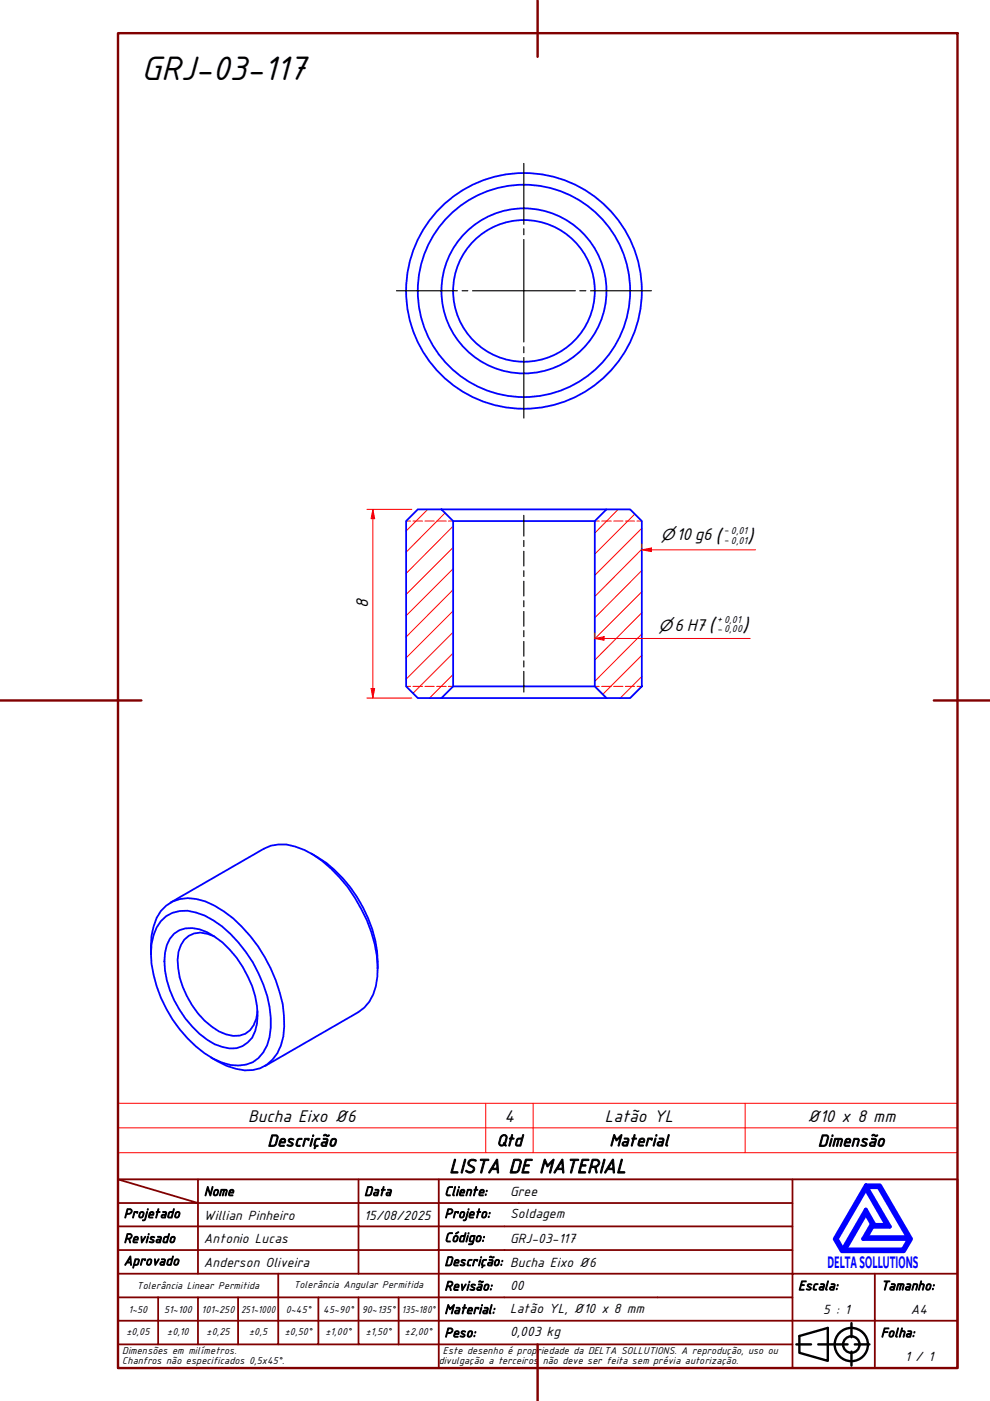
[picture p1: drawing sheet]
<svg xmlns="http://www.w3.org/2000/svg" width="210mm" height="297mm" viewBox="0 0 210 297" stroke-linecap="round" stroke-linejoin="round" font-family="sans-serif">
<!-- layer: Hatch (ABNT) -->
<g fill="none" stroke="#f00" stroke-width=".21">
<path d="M90.7 108l-4.6 4.6M94.4 108.8l-8.3 8.3M96.1 116.1l-10 9.9M96.1 111.6l-10 10M131.1 108l-5 5M134.6 109l-8.5 8.5M136.1 116.4l-10 10.1M136.1 112l-10 10M96.1 138.5l-8.5 8.5M96.1 134l-10 10M96.1 129.5l-10 10M96.1 125l-10 10.1"/>
<path d="M96.1 120.6l-10 9.9M136.1 138.9l-8.3 8.3M136.1 134.4l-10 10M136.1 129.9l-10 10M136.1 125.5l-10 9.9M136.1 121l-10 10M96.1 143l-5 5M136.1 143.4l-4.6 4.6"/>
</g>
<!-- layer: Visible (ABNT) -->
<g fill="none" stroke="#00f" stroke-width=".38">
<path d="M86.1 110.5l2.5-2.5h5l2.5 2.5v35l-2.5 2.5h-5l-2.5-2.5zM93.6 108h35M96.1 110.5h30M126.1 110.5l2.5-2.5h5l2.5 2.5v35l-2.5 2.5h-5l-2.5-2.5zM93.6 148h35M96.1 145.5h30M34.1 195.3a6.7 6.7 0 0 1 7.4-1.8 20.5 20.5 0 0 1 10.6 8.4 26.7 26.7 0 0 1 5.3 16 8.7 8.7 0 0 1-3.8 7.3 8.9 8.9 0 0 1-8.4-.7 27.6 27.6 0 0 1-13.2-22.3 10.9 10.9 0 0 1 2.1-6.9zM36.1 191.4l19.8-11.5a8.5 8.5 0 0 1 6.7-.4 23.2 23.2 0 0 1 11.1 8.6 31.1 31.1 0 0 1 6.4 16.8 11.7 11.7 0 0 1-2.9 8.8l-1.3 .9-19.8 11.4M36.9 198a5.7 5.7 0 0 1 5.4-1 17.2 17.2 0 0 1 9.1 8 18.7 18.7 0 0 1 3.1 12 5.5 5.5 0 0 1-7.3 5 15.2 15.2 0 0 1-7.9-6.1 20 20 0 0 1-4.3-13.9l.4-1.6 .6-1.3zM45.5 198.6a5.1 5.1 0 0 0-6.4 .6 7.5 7.5 0 0 0-1.3 6.1 18.8 18.8 0 0 0 8.6 13.4 6.1 6.1 0 0 0 5.6 .5 5.7 5.7 0 0 0 2.6-4.8M66 181a27.8 27.8 0 0 1 14.1 24.4M32 202.2a14.4 14.4 0 0 1 2.1-9 7.3 7.3 0 0 1 7.6-2.6 18.7 18.7 0 0 1 9.5 5.9 32 32 0 0 1 9 18.8 12.1 12.1 0 0 1-2.4 9.3 7.2 7.2 0 0 1-7.8 2l-1.9-.6-3.4-1.8"/>
<circle cx="111.1" cy="61.7" r="15"/>
<circle cx="111.1" cy="61.7" r="17.5"/>
<circle cx="111.1" cy="61.7" r="22.5"/>
<circle cx="111.1" cy="61.7" r="25"/>
</g>
<!-- layer: Hidden (ABNT) -->
<g fill="none" stroke="#f00" stroke-width=".21">
<path d="M86.1 110.5h1M87.6 110.5h2M90.1 110.5h2M92.6 110.5h2M95.1 110.5h1M126.1 110.5h1M127.6 110.5h2M130.1 110.5h2M132.6 110.5h2M135.1 110.5h1M86.1 145.5h1M87.6 145.5h2"/>
<path d="M90.1 145.5h2M92.6 145.5h2M95.1 145.5h1M126.1 145.5h1M127.6 145.5h2M130.1 145.5h2M132.6 145.5h2M135.1 145.5h1"/>
</g>
<path d="M25 239.1h178v-5.2h-178v10.5M103 233.9v10.5M113 233.9v10.5M158 233.9v10.5M203 239.1v5.3h-178M25 244.4v5.6h178v-5.6" fill="none" stroke="#f00" stroke-width=".21"/>
<path d="M183.6 257.3l1.2 2.2-1.8 3.2h9.7l-1.2 2.2h-12.3zM183.6 252.1l4.4 7.6h-2.6l-1.8-3.2-4.9 8.4-1.3-2.2zM183.6 251.3h3l6.6 11.4-1.6 2.6h-13.1l-1.5-2.6zM183.8 251.7h2.5l6.2 10.6h-8.8l1.3-2.2h3.7zM185 259.7h.2l-.2 .2z" fill="none" stroke="#00f" stroke-width=".83"/>
<!-- layer: 0 -->
<path d="M178.5 265.3h13.1" fill="none" stroke="#000" stroke-width=".21"/>
<g fill="none" stroke="#800000" stroke-width=".38">
<path d="M25 250l17 5.1h-17M25 250h178v40.1h-178zM42 255.1h34v4.9h17M42 255.1v15M42 250v5.1M76 250v5.1h17v4.9M93 250v5.1h75M168 250v20.1h-143M25 260h51v10.1M25 275.1h17M33.5 275.1v9.9M50.5 275.1h-8.5v9.9"/>
<path d="M59 270.1v14.9h-8.5M67.5 275.1v9.9h-8.5M76 275.1v9.9h8.5M84.5 275.1v9.9M93 275.1h-42.5v9.9M93 260v5h-68M93 275.1v9.9h75M93 260h75M93 275.1h75M168 265h-75v10.1M185.5 270.1v9.9h17.5M203 270.1h-35v9.9h17.5v10.1"/>
<path d="M25 285h25.5M25 280h143v10.1M67.5 285h8.5M84.5 285h8.5v5.1"/>
</g>
<g fill="none" stroke="#000" stroke-width=".51">
<path d="M168.8 285h3.2M169.5 283.3l6-1.8v7l-6-1.7zM173.5 285h6.2M180.5 280.5v3M180.5 286.6v2.9M181.2 285h3.1"/>
<circle cx="180.5" cy="285.1" r="3.5"/>
<circle cx="180.5" cy="285.1" r="1.75"/>
</g>
<!-- layer: Borda A3/A4 (ABNT) -->
<path d="M25 7h178v283.1h-178zM114 0v12.1M0 148.5h30M198 148.5h12M114 285v12" fill="none" stroke="#800000" stroke-width=".51"/>
<!-- layer: Marca de centro (ISO) -->
<path d="M111.1 34.7v12.8M111.1 48.5v1.3M111.1 50.8v21.7M84.1 61.6h12.9M98 61.6h1.2M100.2 61.6h21.8M111.1 73.5v1.3M111.1 75.8v12.8M122.9 61.6h1.3M125.2 61.6h12.9" fill="none" stroke="#000" stroke-width=".25"/>
<!-- layer: Linha de centro (ISO) -->
<path d="M111.1 109.3v4.4M111.1 114.6v1.3M111.1 116.9v3.1M111.1 121v1.2M111.1 123.2v3.2M111.1 127.4v1.2M111.1 129.7v3.1M111.1 133.7v1.3M111.1 136v3.1M111.1 140.1v1.3M111.1 142.4v4.3" fill="none" stroke="#000" stroke-width=".25"/>
<path d="M136.1 116.6h2" fill="none" stroke="#f00" stroke-width=".21"/>
<path d="M136.1 116.6l2-.4v.8z" fill="#f00"/>
<path d="M136.1 116.6l2-.4v.8zM136.1 115.3v1M138.1 116.6h22.1M79.1 146v2" fill="none" stroke="#f00" stroke-width=".21"/>
<path d="M78.7 146h.7l-.3 2z" fill="#f00"/>
<path d="M79.1 108v2M78.7 146h.7l-.3 2z" fill="none" stroke="#f00" stroke-width=".21"/>
<path d="M79.1 108l.3 2h-.7z" fill="#f00"/>
<path d="M77.8 108h9.5M79.1 108l.3 2h-.7zM79.1 110v36M126.1 135.4h2M77.8 148h9.5" fill="none" stroke="#f00" stroke-width=".21"/>
<path d="M126.1 135.4l2-.4v.7z" fill="#f00"/>
<path d="M126.1 135.4l2-.4v.7zM126.1 134.2v1.3M128.1 135.4h31" fill="none" stroke="#f00" stroke-width=".21"/>
<text font-size="7.7" x="30" y="17.1">GRJ-03-117</text>
<g font-size="4.6">
<text x="151.6" y="115.2">(</text>
<text x="158.4" y="115.2">)</text>
<text x="150.2" y="134">(</text>
<text x="157.4" y="134">)</text>
<text x="95.2" y="248.7">LISTA DE MATERIAL</text>
</g>
<g font-size="3.9">
<text x="78" y="128.9" transform="rotate(-90 78 128.9)">8</text>
<text x="52.6" y="237.8">Bucha Eixo Ø6</text>
<text x="106.9" y="237.8">4</text>
<text x="128.3" y="237.9">Latão YL</text>
<text x="171.2" y="237.8">Ø10 x 8 mm</text>
</g>
<g font-size="3.8">
<text x="56.7" y="243.1">Descrição</text>
<text x="105.3" y="243">Qtd</text>
<text x="129.2" y="243">Material</text>
<text x="173.4" y="243.1">Dimensão</text>
</g>
<text font-size="3.8" fill="#00f" x="175.5" y="268.8">DELTASOLLUTIONS</text>
<g font-size="3.4">
<text x="140.1" y="114.5">⌀10g6</text>
<text x="139.6" y="133.7">⌀6 H7</text>
</g>
<g font-size="3">
<text x="43.2" y="253.5">Nome</text>
<text x="77.2" y="253.5">Data</text>
<text x="94.2" y="253.5">Cliente:</text>
<text x="108.1" y="253.5">Gree</text>
<text x="26.2" y="263.5">Revisado</text>
<text x="26.2" y="258.2">Projetado</text>
<text x="43.2" y="258.6">Willian Pinheiro</text>
<text x="43.2" y="263.5">Antonio Lucas</text>
<text x="77.2" y="258.6">15/08/2025</text>
<text x="94.2" y="263.3">Código:</text>
<text x="94.2" y="258.2">Projeto:</text>
<text x="108.1" y="263.5">GRJ-03-117</text>
<text x="108.1" y="258.2">Soldagem</text>
<text x="26.2" y="268.3">Aprovado</text>
<text x="43.2" y="268.5">Anderson Oliveira</text>
<text x="94.2" y="268.4">Descrição: Bucha Eixo Ø6</text>
<text x="94.2" y="273.6">Revisão:</text>
<text x="108.1" y="273.5">00</text>
<text x="169.2" y="273.5">Escala:</text>
<text x="186.8" y="273.5">Tamanho:</text>
<text x="94.2" y="278.6">Material:</text>
<text x="108.1" y="278.4">Latão YL, Ø10 x 8 mm</text>
<text x="174.6" y="278.6">5 : 1</text>
<text x="193.1" y="278.6">A4</text>
<text x="94.2" y="283.5">Peso:</text>
<text x="108.1" y="283.3">0,003 kg</text>
<text x="186.8" y="283.5">Folha:</text>
<text x="191.9" y="288.5">1 / 1</text>
</g>
<g font-size="2.3">
<text x="153.5" y="113.1">- 0,01</text>
<text x="153.5" y="115.1">- 0,01</text>
<text x="152.1" y="131.9">+ 0,01</text>
<text x="152.1" y="133.9">- 0,00</text>
<text x="29" y="273.4">Tolerância Linear Permitida</text>
<text x="62.3" y="273.2">Tolerância Angular Permitida</text>
<text x="27.2" y="278.3">1~50</text>
<text x="34.8" y="278.3">51~100</text>
<text x="42.7" y="278.3">101~250</text>
<text x="51.1" y="278.3">251~1000</text>
<text x="60.6" y="278.3">0~45°</text>
<text x="68.5" y="278.3">45~90°</text>
<text x="76.7" y="278.3">90~135°</text>
<text x="85.2" y="278.3">135~180°</text>
<text x="25.9" y="287.1">Dimensões em milímetros.</text>
<text x="26.8" y="283.1">±0,05</text>
<text x="35.4" y="283.1">±0,10</text>
<text x="43.8" y="283.1">±0,25</text>
<text x="52.8" y="283.1">±0,5</text>
<text x="60.4" y="283.1">±0,50°</text>
<text x="69" y="283.1">±1,00°</text>
<text x="77.5" y="283.1">±1,50°</text>
<text x="85.9" y="283.1">±2,00°</text>
<text x="93.9" y="287.1">Este desenho é propriedade da DELTA SOLLUTIONS. A reprodução, uso ou</text>
<text x="25.9" y="289.2">Chanfros não especificados 0,5x45°.</text>
<text x="93" y="289.2">divulgação a terceiros</text>
<text x="115.1" y="289.2">não deve ser feita sem prévia autorização.</text>
</g>
</svg>
